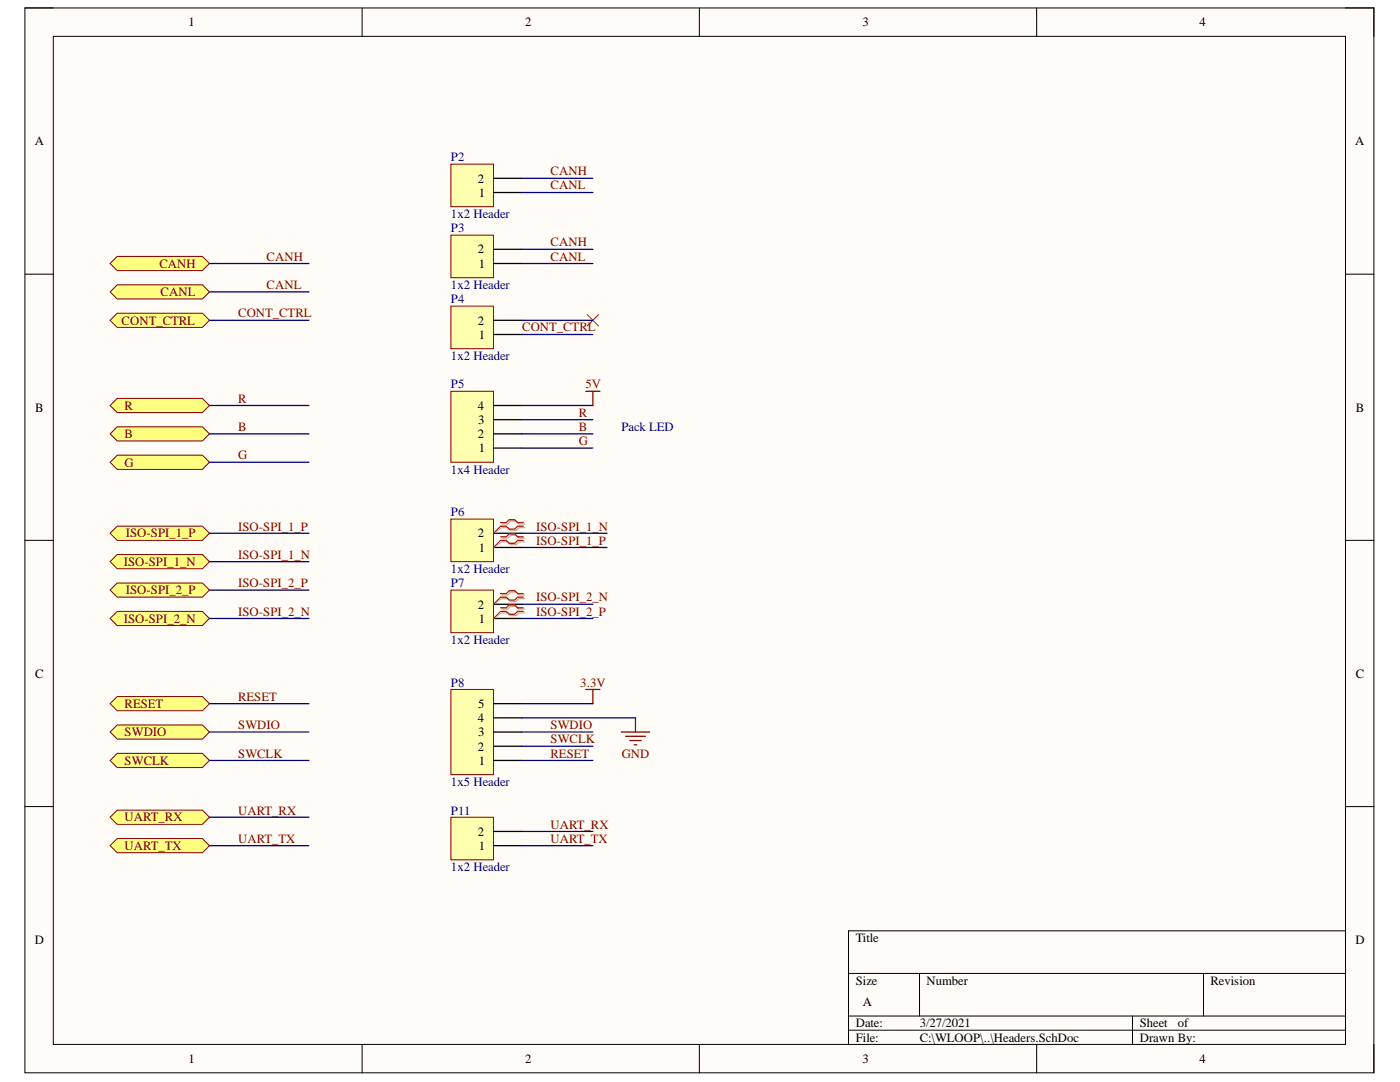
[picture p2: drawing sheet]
<svg xmlns="http://www.w3.org/2000/svg" width="279mm" height="216mm" viewBox="0 0 279 216" stroke-linecap="round" stroke-linejoin="round" font-family="sans-serif">
<path d="M5 1.6h269.2v212.5h-269.2z" fill-rule="evenodd" fill="#fffcf8"/>
<path d="M5 1.6h269.2v212.5h-269.2z" fill="none" stroke="#000" stroke-width=".2"/>
<path d="M10.6 7.3h257.9v201.1h-257.9z" fill-rule="evenodd" fill="#fffcf8"/>
<g fill="none" stroke="#000" stroke-width=".2">
<path d="M5 1.6h5.6M10.6 7.3h257.9v201.1h-257.9zM72.3 1.6v5.7M139.6 1.6v5.7M206.9 1.6v5.7M268.5 1.6h5.7v5.7M5 54.7h5.6M268.5 54.7h5.7M5 107.8h5.6M268.5 107.8h5.7M5 160.9h5.6M268.5 161h5.7"/>
<path d="M169.3 194.2h99.2M183.5 194.2v8.5M240.2 194.2v8.5M268.5 185.7h-99.2v22.7M72.3 208.4v5.7M139.6 208.4v5.7M169.3 202.7h99.2M169.3 205.6h99.2M206.9 208.4v5.7M226 202.7v5.7M274.2 208.4v5.7"/>
</g>
<path d="M22 106.4l1.4-1.4h17l1.4 1.4-1.4 1.4h-17z" fill-rule="evenodd" fill="#ffff80"/>
<path d="M22 106.4l1.4-1.4h17l1.4 1.4-1.4 1.4h-17z" fill="none" stroke="#800000" stroke-width=".2"/>
<path d="M22 112.1l1.4-1.4h17l1.4 1.4-1.4 1.4h-17z" fill-rule="evenodd" fill="#ffff80"/>
<path d="M22 112.1l1.4-1.4h17l1.4 1.4-1.4 1.4h-17z" fill="none" stroke="#800000" stroke-width=".2"/>
<path d="M22 63.9l1.4-1.4h17l1.4 1.4-1.4 1.4h-17z" fill-rule="evenodd" fill="#ffff80"/>
<path d="M22 63.9l1.4-1.4h17l1.4 1.4-1.4 1.4h-17z" fill="none" stroke="#800000" stroke-width=".2"/>
<path d="M22 140.4l1.4-1.4h17l1.4 1.4-1.4 1.4h-17z" fill-rule="evenodd" fill="#ffff80"/>
<path d="M22 140.4l1.4-1.4h17l1.4 1.4-1.4 1.4h-17z" fill="none" stroke="#800000" stroke-width=".2"/>
<path d="M22 52.6l1.4-1.4h17l1.4 1.4-1.4 1.4h-17z" fill-rule="evenodd" fill="#ffff80"/>
<path d="M22 52.6l1.4-1.4h17l1.4 1.4-1.4 1.4h-17z" fill="none" stroke="#800000" stroke-width=".2"/>
<path d="M22 58.2l1.4-1.4h17l1.4 1.4-1.4 1.5h-17z" fill-rule="evenodd" fill="#ffff80"/>
<path d="M22 58.2l1.4-1.4h17l1.4 1.4-1.4 1.5h-17z" fill="none" stroke="#800000" stroke-width=".2"/>
<path d="M22 117.7l1.4-1.4h17l1.4 1.4-1.4 1.5h-17z" fill-rule="evenodd" fill="#ffff80"/>
<path d="M22 117.7l1.4-1.4h17l1.4 1.4-1.4 1.5h-17z" fill="none" stroke="#800000" stroke-width=".2"/>
<path d="M22 123.4l1.4-1.4h17l1.4 1.4-1.4 1.4h-17z" fill-rule="evenodd" fill="#ffff80"/>
<path d="M22 123.4l1.4-1.4h17l1.4 1.4-1.4 1.4h-17z" fill="none" stroke="#800000" stroke-width=".2"/>
<path d="M22 146.1l1.4-1.4h17l1.4 1.4-1.4 1.4h-17z" fill-rule="evenodd" fill="#ffff80"/>
<path d="M22 146.1l1.4-1.4h17l1.4 1.4-1.4 1.4h-17z" fill="none" stroke="#800000" stroke-width=".2"/>
<path d="M22 151.7l1.4-1.4h17l1.4 1.4-1.4 1.5h-17z" fill-rule="evenodd" fill="#ffff80"/>
<path d="M22 151.7l1.4-1.4h17l1.4 1.4-1.4 1.5h-17z" fill="none" stroke="#800000" stroke-width=".2"/>
<path d="M90 32.8h8.5v8.4h-8.5z" fill-rule="evenodd" fill="#ffffb0"/>
<path d="M90 32.8h8.5v8.4h-8.5z" fill="none" stroke="#800000" stroke-width=".2"/>
<path d="M98.5 38.4h5.7M98.5 35.6h5.7" fill="none" stroke="#000" stroke-width=".25"/>
<path d="M90 46.9h8.5v8.5h-8.5z" fill-rule="evenodd" fill="#ffffb0"/>
<path d="M90 46.9h8.5v8.5h-8.5z" fill="none" stroke="#800000" stroke-width=".2"/>
<path d="M98.5 52.6h5.7M98.5 49.7h5.7" fill="none" stroke="#000" stroke-width=".25"/>
<path d="M90 61.1h8.5v8.5h-8.5z" fill-rule="evenodd" fill="#ffffb0"/>
<path d="M90 61.1h8.5v8.5h-8.5z" fill="none" stroke="#800000" stroke-width=".2"/>
<path d="M98.5 66.7h5.7M98.5 63.9h5.7" fill="none" stroke="#000" stroke-width=".25"/>
<path d="M90 103.6h8.5v8.5h-8.5z" fill-rule="evenodd" fill="#ffffb0"/>
<path d="M90 103.6h8.5v8.5h-8.5z" fill="none" stroke="#800000" stroke-width=".2"/>
<path d="M98.5 109.2h5.7M98.5 106.4h5.7" fill="none" stroke="#000" stroke-width=".25"/>
<path d="M90 117.7h8.5v8.5h-8.5z" fill-rule="evenodd" fill="#ffffb0"/>
<path d="M90 117.7h8.5v8.5h-8.5z" fill="none" stroke="#800000" stroke-width=".2"/>
<path d="M98.5 123.4h5.7M98.5 120.6h5.7" fill="none" stroke="#000" stroke-width=".25"/>
<path d="M100.2 104.6h1.1l.6-.6h1.1l.6 .6h1.1M100.2 105.3h1.1l.6 .5h1.1l.6-.5h1.1M100.2 107.4h1.1l.6-.6h1.1l.6 .6h1.1M100.2 108.1h1.1l.6 .6h1.1l.6-.6h1.1M100.2 118.7h1.1l.6-.5h1.1l.6 .5h1.1M100.2 119.4h1.1l.6 .6h1.1l.6-.6h1.1M100.2 121.6h1.1l.6-.6h1.1l.6 .6h1.1M100.2 122.3h1.1l.6 .5h1.1l.6-.5h1.1" fill="none" stroke="#d0a19e" stroke-width=".25"/>
<path d="M100.2 105.3l-1.7 1.1M100.2 108.1l-1.7 1.1M100.2 119.4l-1.7 1.2M100.2 122.3l-1.7 1.1" fill="none" stroke="#d0a19e" stroke-width=".2"/>
<path d="M99.9 104.3h1.1l.6-.6h1.1l.6 .6h1.1M99.9 105h1.1l.6 .6h1.1l.6-.6h1.1M99.9 107.1h1.1l.6-.6h1.1l.6 .6h1.1M99.9 107.8h1.1l.6 .6h1.1l.6-.6h1.1M99.9 118.5h1.1l.6-.6h1.1l.6 .6h1.1M99.9 119.2h1.1l.6 .5h1.1l.6-.5h1.1M99.9 121.3h1.1l.6-.6h1.1l.6 .6h1.1M99.9 122h1.1l.6 .6h1.1l.6-.6h1.1" fill="none" stroke="#f00" stroke-width=".25"/>
<path d="M117.2 62.8l2.3 2.2M119.5 62.8l-2.3 2.2M99.9 105l-1.4 1.4M99.9 107.8l-1.4 1.4M99.9 119.2l-1.4 1.4M99.9 122l-1.4 1.4" fill="none" stroke="#f00" stroke-width=".2"/>
<path d="M22 80.9l1.4-1.4h17l1.4 1.4-1.4 1.4h-17z" fill-rule="evenodd" fill="#ffff80"/>
<path d="M22 80.9l1.4-1.4h17l1.4 1.4-1.4 1.4h-17z" fill="none" stroke="#800000" stroke-width=".2"/>
<path d="M22 86.6l1.4-1.4h17l1.4 1.4-1.4 1.4h-17z" fill-rule="evenodd" fill="#ffff80"/>
<path d="M22 86.6l1.4-1.4h17l1.4 1.4-1.4 1.4h-17z" fill="none" stroke="#800000" stroke-width=".2"/>
<path d="M22 92.2l1.4-1.4h17l1.4 1.4-1.4 1.5h-17z" fill-rule="evenodd" fill="#ffff80"/>
<path d="M22 92.2l1.4-1.4h17l1.4 1.4-1.4 1.5h-17z" fill="none" stroke="#800000" stroke-width=".2"/>
<path d="M22 163.1l1.4-1.4h17l1.4 1.4-1.4 1.4h-17z" fill-rule="evenodd" fill="#ffff80"/>
<path d="M22 163.1l1.4-1.4h17l1.4 1.4-1.4 1.4h-17z" fill="none" stroke="#800000" stroke-width=".2"/>
<path d="M22 168.7l1.4-1.4h17l1.4 1.4-1.4 1.5h-17z" fill-rule="evenodd" fill="#ffff80"/>
<path d="M22 168.7l1.4-1.4h17l1.4 1.4-1.4 1.5h-17z" fill="none" stroke="#800000" stroke-width=".2"/>
<path d="M90 78.1h8.5v14.1h-8.5z" fill-rule="evenodd" fill="#ffffb0"/>
<path d="M90 78.1h8.5v14.1h-8.5z" fill="none" stroke="#800000" stroke-width=".2"/>
<path d="M98.5 89.4h5.7M98.5 86.6h5.7M98.5 83.7h5.7M98.5 80.9h5.7" fill="none" stroke="#000" stroke-width=".25"/>
<path d="M116.9 78.1h2.8M118.3 78.1v2.8" fill="none" stroke="#800000" stroke-width=".25"/>
<path d="M90 137.6h8.5v17h-8.5z" fill-rule="evenodd" fill="#ffffb0"/>
<path d="M90 137.6h8.5v17h-8.5z" fill="none" stroke="#800000" stroke-width=".2"/>
<path d="M98.5 151.7h5.7M98.5 148.9h5.7M98.5 146.1h5.7M98.5 143.2h5.7M98.5 140.4h5.7" fill="none" stroke="#000" stroke-width=".25"/>
<path d="M90 163.1h8.5v8.5h-8.5z" fill-rule="evenodd" fill="#ffffb0"/>
<path d="M90 163.1h8.5v8.5h-8.5z" fill="none" stroke="#800000" stroke-width=".2"/>
<path d="M98.5 168.7h5.7M98.5 165.9h5.7" fill="none" stroke="#000" stroke-width=".25"/>
<path d="M116.9 137.6h2.8M118.3 137.6v2.8M124 146.1h5.7M124.8 146.9h4M125.7 147.8h2.3M126.5 148.6h.6M126.8 143.2v2.9" fill="none" stroke="#800000" stroke-width=".25"/>
<g fill="none" stroke="#000080" stroke-width=".25">
<path d="M104.2 35.6h14.1M104.2 38.4h14.1M41.8 58.2h19.8M41.8 52.6h19.8M104.2 52.6h14.1M104.2 49.7h14.1M41.8 63.9h19.8M104.2 63.9h14.1M104.2 66.7h14.1M41.8 92.2h19.8M41.8 86.6h19.8M41.8 80.9h19.8"/>
<path d="M104.2 86.6h14.1M104.2 80.9h14.1M104.2 89.4h14.1M104.2 83.7h14.1M41.8 117.7h19.8M41.8 112.1h19.8M41.8 106.4h19.8M104.2 106.4h17M104.2 109.2h17M41.8 123.4h19.8M104.2 123.4h14.1M104.2 120.6h14.1"/>
<path d="M41.8 151.7h19.8M41.8 146.1h19.8M41.8 140.4h19.8M104.2 151.7h14.1M104.2 146.1h14.1M104.2 140.4h14.1M104.2 148.9h14.1M104.2 143.2h22.6M41.8 168.7h19.8M41.8 163.1h19.8M104.2 168.7h14.1M104.2 165.9h14.1"/>
</g>
<g font-size="2.5">
<text x="37.6" y="5.2">1</text>
<text x="104.8" y="5.2">2</text>
<text x="172.1" y="5.2">3</text>
<text x="239.4" y="5.2">4</text>
<text x="6.9" y="29">A</text>
<text x="270.4" y="29">A</text>
<text x="95.3" y="36.4">2</text>
<text x="95.6" y="39.2">1</text>
<text x="95.3" y="50.6">2</text>
<text x="95.6" y="53.4">1</text>
<text x="95.3" y="64.8">2</text>
<text x="95.6" y="67.6">1</text>
<text x="7" y="82.1">B</text>
<text x="95.3" y="81.8">4</text>
<text x="270.6" y="82.1">B</text>
<text x="95.3" y="87.4">2</text>
<text x="95.4" y="84.6">3</text>
<text x="95.6" y="90.2">1</text>
<text x="95.3" y="107.2">2</text>
<text x="95.6" y="110.1">1</text>
<text x="95.3" y="121.4">2</text>
<text x="95.6" y="124.2">1</text>
<text x="7" y="135.2">C</text>
<text x="270.6" y="135.2">C</text>
<text x="95.4" y="141.2">5</text>
<text x="95.3" y="149.8">2</text>
<text x="95.3" y="144.1">4</text>
<text x="95.4" y="146.9">3</text>
<text x="95.6" y="152.6">1</text>
<text x="95.3" y="166.8">2</text>
<text x="95.6" y="169.6">1</text>
<text x="6.9" y="188.3">D</text>
<text x="170.8" y="188">Title</text>
<text x="270.5" y="188.3">D</text>
<text x="170.8" y="196.5">Size</text>
<text x="184.9" y="196.5">Number</text>
<text x="241.6" y="196.5">Revision</text>
<text x="172.2" y="200.8">A</text>
<text x="170.8" y="205">Date:</text>
<text x="170.8" y="207.9">File:</text>
<text x="183.6" y="205">3/27/2021</text>
<text x="183.6" y="207.9">C:\WLOOP\..\Headers.SchDoc</text>
<text x="227.5" y="205">Sheet</text>
<text x="227.5" y="207.9">Drawn By:</text>
<text x="235.1" y="205">of</text>
<text x="37.6" y="212.1">1</text>
<text x="104.8" y="212.1">2</text>
<text x="172.1" y="212.1">3</text>
<text x="239.4" y="212.1">4</text>
</g>
<g font-size="2.5" fill="#000080">
<text x="90" y="32.1">P2</text>
<text x="90" y="43.5">1x2 Header</text>
<text x="90" y="46.3">P3</text>
<text x="90" y="57.7">1x2 Header</text>
<text x="90" y="60.5">P4</text>
<text x="90" y="71.8">1x2 Header</text>
<text x="90" y="77.5">P5</text>
<text x="124" y="86">Pack LED</text>
<text x="90" y="94.5">1x4 Header</text>
<text x="90" y="103">P6</text>
<text x="90" y="114.3">1x2 Header</text>
<text x="90" y="117.2">P7</text>
<text x="90" y="128.5">1x2 Header</text>
<text x="90" y="137">P8</text>
<text x="90" y="156.9">1x5 Header</text>
<text x="90" y="162.5">P11</text>
<text x="90" y="173.9">1x2 Header</text>
</g>
<g font-size="2.5" fill="#800000">
<text x="109.9" y="35">CANH</text>
<text x="109.9" y="37.8">CANL</text>
<text x="31.8" y="53.4">CANH</text>
<text x="53.2" y="52">CANH</text>
<text x="109.9" y="52">CANL</text>
<text x="109.9" y="49.1">CANH</text>
<text x="32.1" y="59.1">CANL</text>
<text x="53.2" y="57.7">CANL</text>
<text x="24.3" y="64.8">CONT_CTRL</text>
<text x="47.5" y="63.3">CONT_CTRL</text>
<text x="104.2" y="66.1">CONT_CTRL</text>
<text x="116.8" y="77.5">5V</text>
<text x="24.9" y="81.8">R</text>
<text x="47.5" y="80.3">R</text>
<text x="115.6" y="83.1">R</text>
<text x="24.9" y="87.4">B</text>
<text x="47.5" y="86">B</text>
<text x="115.6" y="86">B</text>
<text x="115.6" y="88.8">G</text>
<text x="24.9" y="93.1">G</text>
<text x="47.5" y="91.7">G</text>
<text x="25.1" y="107.2">ISO-SPI_1_P</text>
<text x="47.5" y="105.9">ISO-SPI_1_P</text>
<text x="107" y="105.9">ISO-SPI_1_N</text>
<text x="24.7" y="112.9">ISO-SPI_1_N</text>
<text x="47.5" y="111.5">ISO-SPI_1_N</text>
<text x="107" y="108.7">ISO-SPI_1_P</text>
<text x="25.1" y="118.6">ISO-SPI_2_P</text>
<text x="47.5" y="117.2">ISO-SPI_2_P</text>
<text x="107" y="120">ISO-SPI_2_N</text>
<text x="24.7" y="124.2">ISO-SPI_2_N</text>
<text x="47.5" y="122.9">ISO-SPI_2_N</text>
<text x="107" y="122.9">ISO-SPI_2_P</text>
<text x="115.8" y="137">3.3V</text>
<text x="24.9" y="141.2">RESET</text>
<text x="47.5" y="139.9">RESET</text>
<text x="24.9" y="146.9">SWDIO</text>
<text x="47.5" y="145.5">SWDIO</text>
<text x="109.9" y="148.3">SWCLK</text>
<text x="109.9" y="145.5">SWDIO</text>
<text x="24.9" y="152.6">SWCLK</text>
<text x="47.5" y="151.2">SWCLK</text>
<text x="109.9" y="151.2">RESET</text>
<text x="124.1" y="151.2">GND</text>
<text x="24.9" y="163.9">UART_RX</text>
<text x="47.5" y="162.5">UART_RX</text>
<text x="109.9" y="165.3">UART_RX</text>
<text x="24.9" y="169.6">UART_TX</text>
<text x="47.5" y="168.2">UART_TX</text>
<text x="109.9" y="168.2">UART_TX</text>
</g>
</svg>
